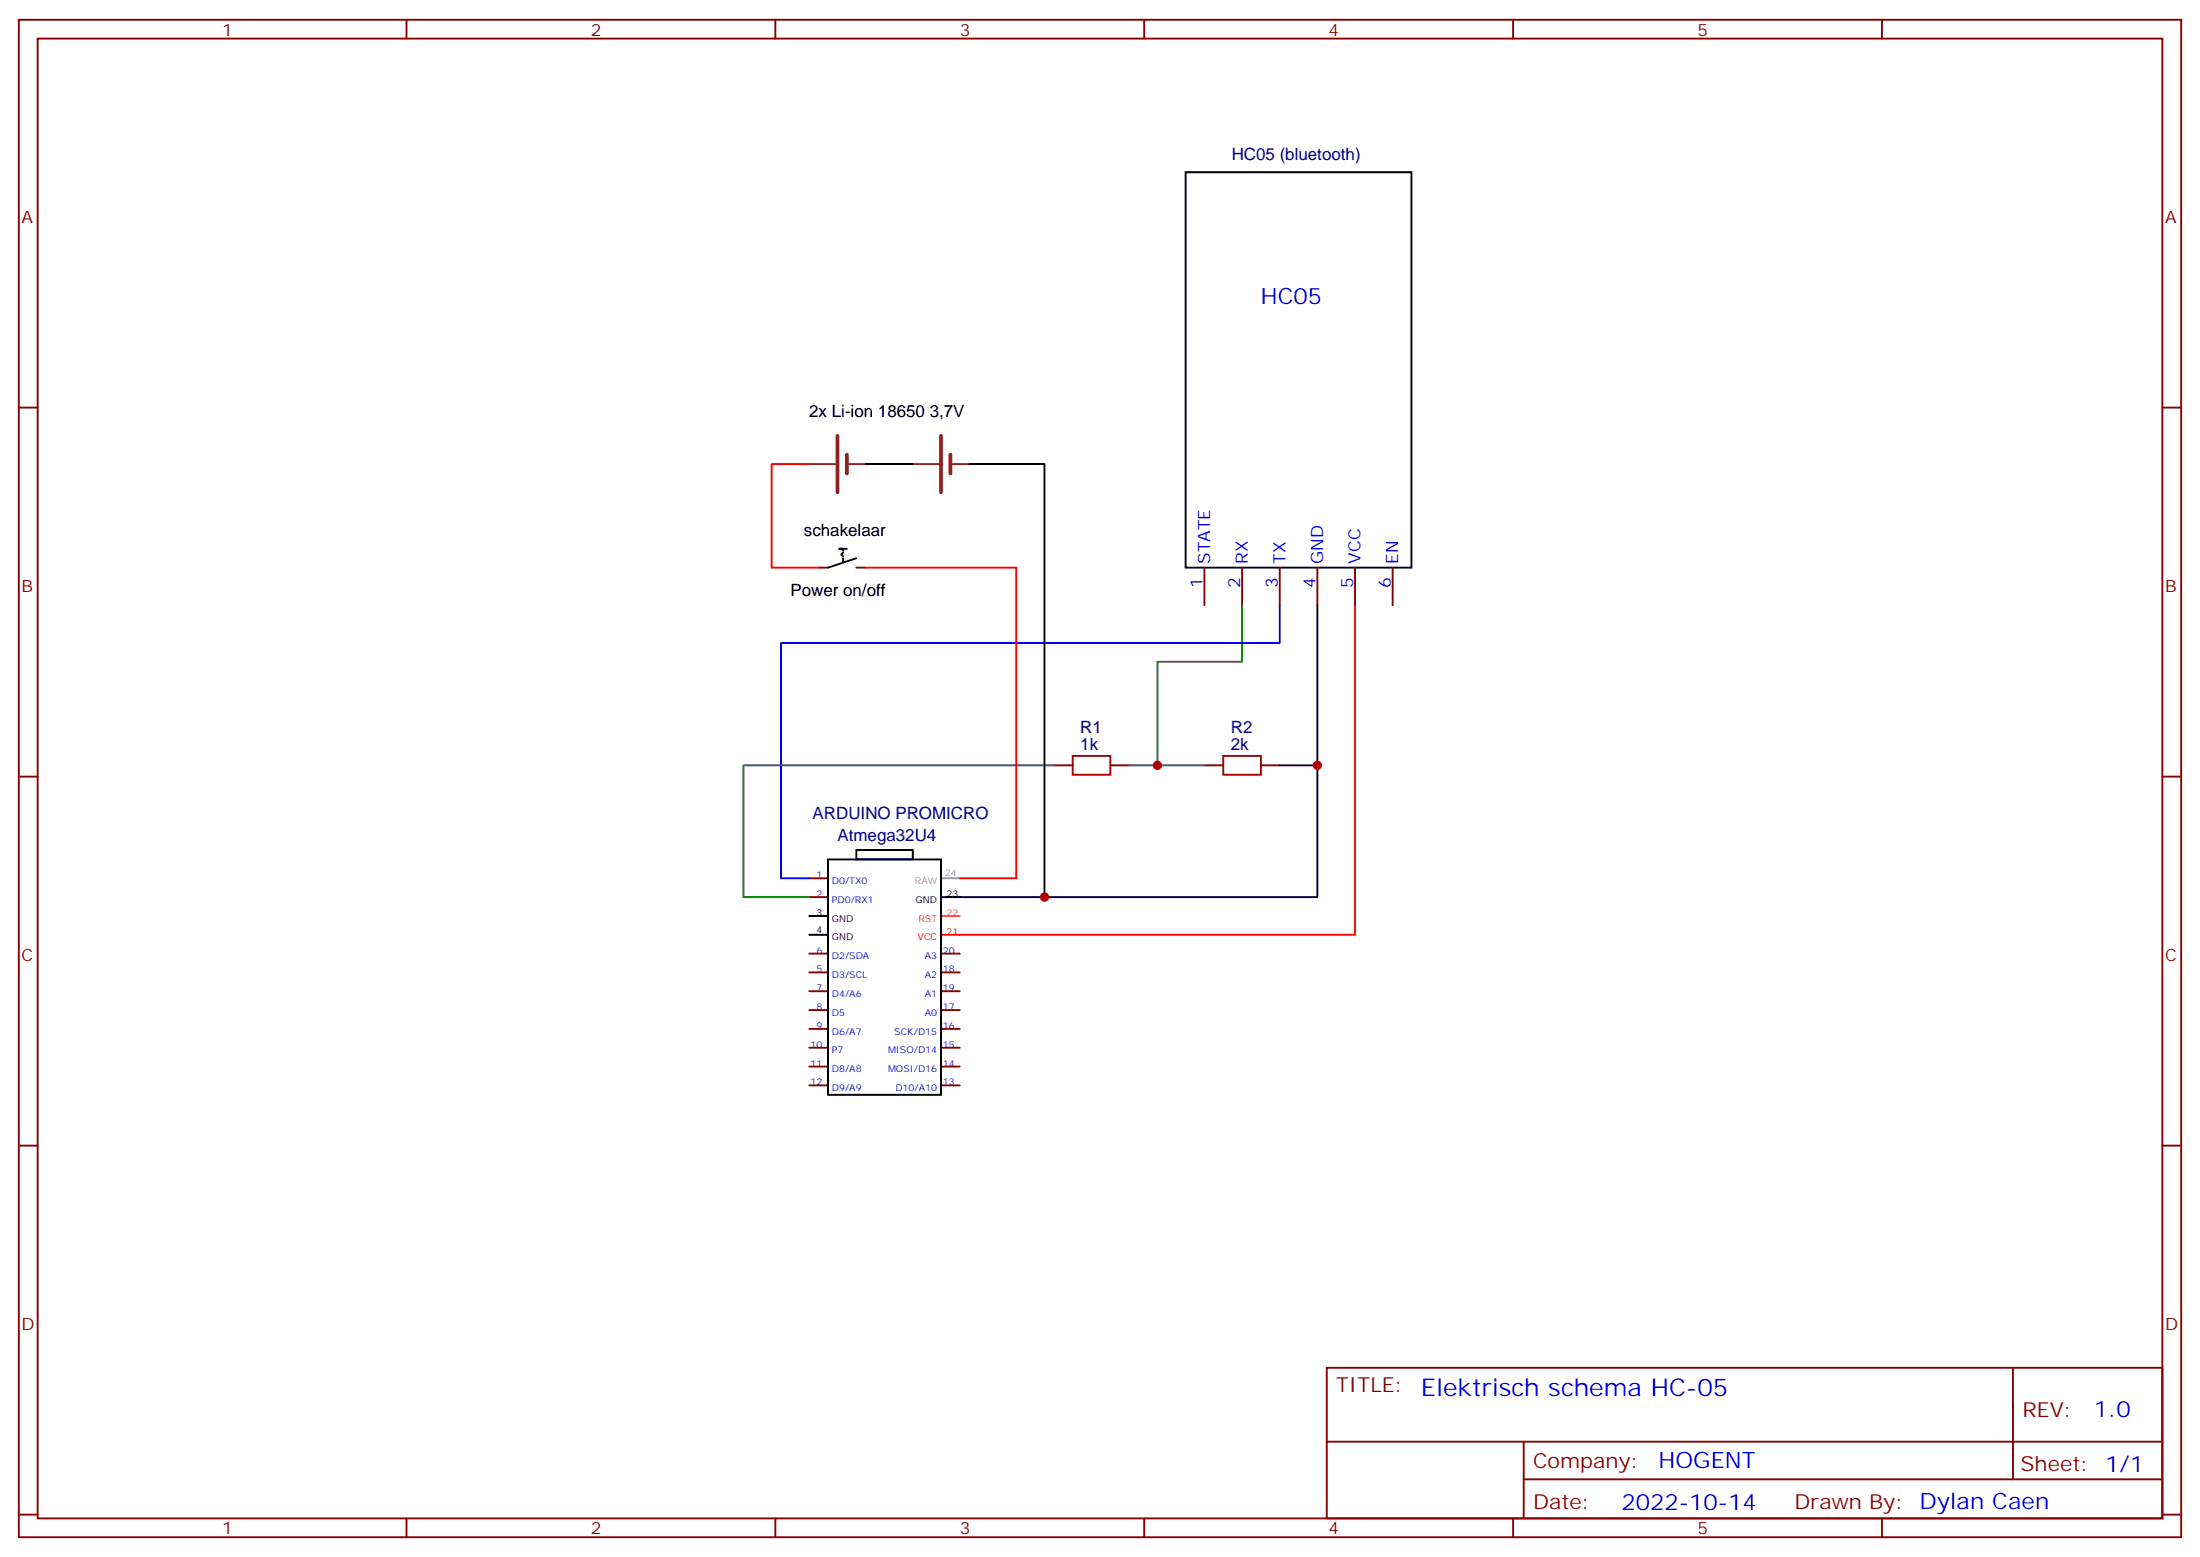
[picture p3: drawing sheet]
<svg xmlns="http://www.w3.org/2000/svg" width="412mm" height="292mm" viewBox="0 0 412 292" stroke-linecap="round" stroke-linejoin="round" font-family="sans-serif">
<g fill="none" stroke="#870000" stroke-width=".35">
<path d="M3.5 3.7h405.4v284.3h-405.4zM7.1 7.2h398.2v277.3h-398.2zM76.2 3.7v3.5M145.3 3.7v3.5M214.5 3.7v3.5M283.6 3.7v3.5M352.8 3.7v3.5M3.5 76.4h3.6M405.3 76.4h3.6M153.5 106.4h1.7M160.5 106.4h1.8M225.8 106.4v7"/>
<path d="M232.8 106.4v7M239.9 106.4v7M246.9 106.4v7M254 106.4v7M261.1 106.4v7M3.5 145.5h3.6M197.6 143.4h3.5M208.1 143.4h3.6M225.8 143.4h3.5M236.4 143.4h3.5M405.3 145.5h3.6M151.7 164.6h3.5"/>
<path d="M151.7 168.1h3.5M151.7 178.7h3.5M176.4 178.7h3.5M151.7 182.2h3.5M151.7 185.7h3.5M151.7 189.3h3.5M151.7 192.8h3.5M151.7 196.3h3.5M151.7 199.8h3.5M176.4 182.2h3.5M176.4 185.7h3.5M176.4 189.3h3.5"/>
<path d="M176.4 192.8h3.5M176.4 196.3h3.5M176.4 199.8h3.5M3.5 214.7h3.6M151.7 203.4h3.5M176.4 203.4h3.5M405.3 214.7h3.6M248.7 256.3h156.6v28.2h-156.6zM377.3 256.3v20.9M248.7 270.1h156.5M285.6 277.2h119.6M285.6 270.1v14.2"/>
<path d="M3.5 283.8h3.6M76.2 284.5v3.5M145.3 284.5v3.5M214.5 284.5v3.5M283.6 284.5v3.5M352.8 284.5v3.5M405.3 283.8h3.6"/>
</g>
<g fill="none" stroke="#000" stroke-width=".35">
<path d="M222.2 32.3h42.4v74.1h-42.4zM162.3 87h8.8M181.7 87h14.1v81.1M158 103.5l-.3 .4 .3 .3M158 104.6v.7M158.7 102.8h-1.4h.7v.4M160.5 104.6l-5.3 1.8M246.9 113.4v54.7h-70.5M160.5 159.3h10.6v1.7h-10.6zM239.9 143.4h7M151.7 171.6h3.5M151.7 175.2h3.5"/>
<path d="M155.2 161h21.2v44.1h-21.2z"/>
</g>
<path d="M151.7 87h-7.1v19.4h8.9M162.3 106.4h28.2v58.2h-10.6M254 113.4v61.8h-77.6" fill="none" stroke="#f00" stroke-width=".35"/>
<path d="M176.4 171.6h3.5" fill="none" stroke="#f60" stroke-width=".35"/>
<path d="M176.4 164.6h3.5" fill="none" stroke="#999" stroke-width=".35"/>
<path d="M157 81.7v10.6M158.7 85.2v3.5M176.4 81.7v10.6M178.2 85.2v3.5" fill="none" stroke="#8c2424" stroke-width=".71"/>
<path d="M151.7 87h4.9M158.7 87h3.6M171.1 87h4.9M178.2 87h3.5" fill="none" stroke="#8c2424" stroke-width=".35"/>
<path d="M201.1 141.6h7v3.6h-7zM229.3 141.6h7.1v3.6h-7.1z" fill="none" stroke="#a10000" stroke-width=".35"/>
<path d="M232.8 113.4v10.6h-15.8v19.4M197.6 143.4h-58.3v24.7h12.4M211.7 143.4h14.1" fill="none" stroke="#008700" stroke-width=".35"/>
<path d="M239.9 113.4v7.1h-93.5v44.1h5.3" fill="none" stroke="#00f" stroke-width=".35"/>
<g fill="#c00">
<circle cx="217" cy="143.4" r=".88"/>
<circle cx="246.9" cy="143.4" r=".88"/>
<circle cx="195.8" cy="168.1" r=".88"/>
</g>
<text font-size="4.6" fill="#00f" x="266.3" y="261.6">Elektrisch schema HC-05</text>
<g font-size="4.2" fill="#00f">
<text x="236.4" y="57">HC05</text>
<text x="392.5" y="265.6">1.0</text>
<text x="310.9" y="275.1">HOGENT</text>
<text x="304" y="282.9">2022-10-14</text>
</g>
<g font-size="3.9" fill="#800">
<text x="250.5" y="260.9">TITLE:</text>
<text x="379.1" y="265.6">REV:</text>
<text x="287.4" y="275.1">Company:</text>
<text x="378.7" y="275.7">Sheet: 1/1</text>
<text x="287.4" y="282.8">Date:</text>
<text x="336.4" y="282.8">Drawn By: Dylan Caen</text>
</g>
<g font-size="3.2" fill="#800">
<text x="41.6" y="6.7">1</text>
<text x="110.8" y="6.7">2</text>
<text x="179.9" y="6.7">3</text>
<text x="249.1" y="6.7">4</text>
<text x="318.2" y="6.7">5</text>
<text x="4.1" y="41.8">A</text>
<text x="405.9" y="41.8">A</text>
<text x="4.1" y="110.9">B</text>
<text x="405.9" y="110.9">B</text>
<text x="4.1" y="180.1">C</text>
<text x="405.9" y="180.1">C</text>
<text x="4.1" y="249.2">D</text>
<text x="405.9" y="249.2">D</text>
<text x="41.6" y="287.5">1</text>
<text x="110.8" y="287.5">2</text>
<text x="179.9" y="287.5">3</text>
<text x="249.1" y="287.5">4</text>
<text x="318.2" y="287.5">5</text>
</g>
<g font-size="3.2" fill="#000080">
<text x="230.9" y="29.9">HC05 (bluetooth)</text>
<text x="202.5" y="137.4">R1</text>
<text x="230.7" y="137.4">R2</text>
<text x="202.5" y="140.6">1k</text>
<text x="230.7" y="140.6">2k</text>
<text x="152.3" y="153.4">ARDUINO PROMICRO</text>
<text x="157" y="157.5">Atmega32U4</text>
</g>
<g font-size="3.2">
<text x="151.7" y="78.1">2x Li-ion 18650 3,7V</text>
<text x="150.7" y="100.4">schakelaar</text>
<text x="148.2" y="111.7">Power on/off</text>
</g>
<g font-size="3.2" fill="#00f">
<text x="226.8" y="105.7" transform="rotate(-90 226.8 105.7)">STATE</text>
<text x="233.9" y="105.7" transform="rotate(-90 233.9 105.7)">RX</text>
<text x="240.9" y="105.7" transform="rotate(-90 240.9 105.7)">TX</text>
<text x="248" y="105.7" transform="rotate(-90 248 105.7)">GND</text>
<text x="255.1" y="105.7" transform="rotate(-90 255.1 105.7)">VCC</text>
<text x="262.1" y="105.7" transform="rotate(-90 262.1 105.7)">EN</text>
<text x="225.4" y="110.1" transform="rotate(-90 225.4 110.1)">1</text>
<text x="232.5" y="110.1" transform="rotate(-90 232.5 110.1)">2</text>
<text x="239.5" y="110.1" transform="rotate(-90 239.5 110.1)">3</text>
<text x="246.6" y="110.1" transform="rotate(-90 246.6 110.1)">4</text>
<text x="253.6" y="110.1" transform="rotate(-90 253.6 110.1)">5</text>
<text x="260.7" y="110.1" transform="rotate(-90 260.7 110.1)">6</text>
</g>
<g font-size="1.8" fill="#00f">
<text x="153" y="164.6">1</text>
<text x="155.9" y="165.6">D0/TX0</text>
<text x="153" y="168.1">2</text>
<text x="155.9" y="169.2">PD0/RX1</text>
<text x="153" y="178.7">6</text>
<text x="155.9" y="179.7">D2/SDA</text>
<text x="173.4" y="179.7">A3</text>
<text x="176.7" y="178.7">20</text>
<text x="153" y="182.2">5</text>
<text x="153" y="185.7">7</text>
<text x="155.9" y="183.3">D3/SCL</text>
<text x="173.4" y="183.3">A2</text>
<text x="176.7" y="185.7">19</text>
<text x="176.7" y="182.2">18</text>
<text x="153" y="189.3">8</text>
<text x="155.9" y="186.8">D4/A6</text>
<text x="155.9" y="190.3">D5</text>
<text x="173.4" y="190.3">A0</text>
<text x="173.4" y="186.8">A1</text>
<text x="176.7" y="189.3">17</text>
<text x="151.9" y="196.3">10</text>
<text x="153" y="192.8">9</text>
<text x="155.9" y="193.9">D6/A7</text>
<text x="155.9" y="197.4">P7</text>
<text x="166.5" y="197.4">MISO/D14</text>
<text x="167.6" y="193.9">SCK/D15</text>
<text x="176.7" y="196.3">15</text>
<text x="176.7" y="192.8">16</text>
<text x="151.9" y="199.8">11</text>
<text x="151.9" y="203.4">12</text>
<text x="155.9" y="200.9">D8/A8</text>
<text x="166.5" y="200.9">MOSI/D16</text>
<text x="176.7" y="203.4">13</text>
<text x="176.7" y="199.8">14</text>
<text x="155.9" y="204.4">D9/A9</text>
<text x="167.8" y="204.4">D10/A10</text>
</g>
<g font-size="1.8" fill="#999">
<text x="171.5" y="165.6">RAW</text>
<text x="177.1" y="164.2">24</text>
</g>
<g font-size="1.8">
<text x="153" y="171.6">3</text>
<text x="155.9" y="172.7">GND</text>
<text x="171.6" y="169.2">GND</text>
<text x="177.4" y="168.1">23</text>
<text x="153" y="174.8">4</text>
<text x="155.9" y="176.2">GND</text>
</g>
<g font-size="1.8" fill="#f60">
<text x="172.2" y="172.7">RST</text>
<text x="177.4" y="171.6">22</text>
</g>
<g font-size="1.8" fill="#f00">
<text x="172" y="176.2">VCC</text>
<text x="177.4" y="175.2">21</text>
</g>
</svg>
